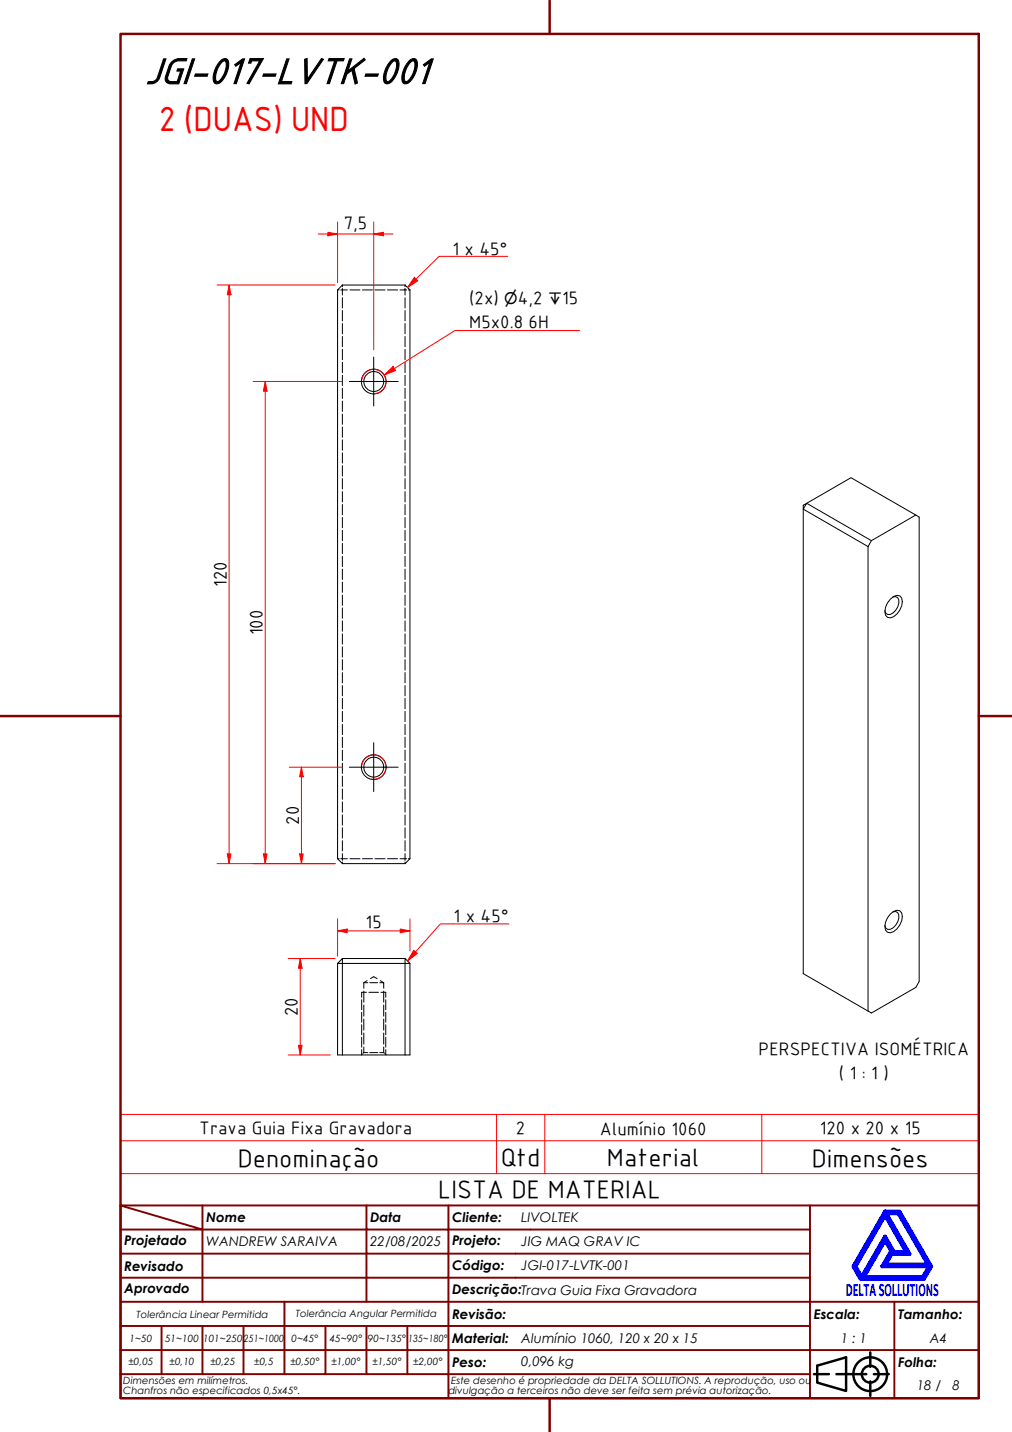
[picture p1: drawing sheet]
<svg xmlns="http://www.w3.org/2000/svg" width="210mm" height="297mm" viewBox="0 0 210 297" stroke-linecap="round" stroke-linejoin="round" font-family="sans-serif">
<!-- layer: Hidden (ABNT) -->
<g fill="none" stroke="#000" stroke-width=".21">
<path d="M71 59.1v.4M71 59.8v1.4M84 59.8v.3h-1M84 59.1v.4M70 60.1h.4M70.7 60.1h1.4M71 61.8v2.1M71 64.4v2.2M71 67.1v2.1M71 69.8v2.1M71 72.5v2.1M71 75.1v2.2"/>
<path d="M71 77.8v2.2M72.6 60.1h2.1M75.2 60.1h2.1M77.8 60.1h2.1M80.4 60.1h2.1M84 61.8v2.1M84 64.4v2.2M84 67.1v2.1M84 69.8v2.1M84 72.5v2.1M84 75.1v2.2M84 77.8v2.2"/>
<path d="M84.3 60.1h-.3v1.1M84.7 60.1h.3M71 80.5v2.2M71 83.2v2.2M71 85.9v2.1M71 88.6v2.1M71 91.2v2.2M71 93.9v2.2M71 96.6v2.1M71 99.3v2.1M84 80.5v2.2M84 83.2v2.2"/>
<path d="M84 85.9v2.1M84 88.6v2.1M84 91.2v2.2M84 93.9v2.2M84 96.6v2.1M84 99.3v2.1M71 102v2.1M71 104.7v2.1M71 107.3v2.2M71 110v2.2M71 112.7v2.1M71 115.4v2.1"/>
<path d="M71 118.1v2.1M84 102v2.1M84 104.7v2.1M84 107.3v2.2M84 110v2.2M84 112.7v2.1M84 115.4v2.1M84 118.1v2.1M71 120.7v2.2M71 123.4v2.2M71 126.1v2.2M71 128.8v2.1"/>
<path d="M71 131.5v2.1M71 134.2v2.1M71 136.8v2.2M71 139.5v2.2M84 120.7v2.2M84 123.4v2.2M84 126.1v2.2M84 128.8v2.1M84 131.5v2.1M84 134.2v2.1M84 136.8v2.2M84 139.5v2.2"/>
<path d="M71 142.2v2.1M71 144.9v2.1M71 147.6v2.1M71 150.2v2.2M71 152.9v2.2M71 155.6v2.2M71 158.3v2.1M84 142.2v2.1M84 144.9v2.1M84 147.6v2.1M84 150.2v2.2M84 152.9v2.2"/>
<path d="M84 155.6v2.2M84 158.3v2.1M70 178.1h.4M70.7 178.1h1.4M71 161v2.1M71 163.6v2.2M71 166.3v2.2M71 169v2.2M71 171.7v2.1M71 174.4v2.1M71 177.1v1.4M71 178.8v.3"/>
<path d="M72.6 178.1h2.1M75.2 178.1h2.1M77.8 178.1h2.1M80.4 178.1h2.1M83 178.1h1.3M84 161v2.1M84 163.6v2.2M84 166.3v2.2M84 169v2.2M84 171.7v2.1M84 174.4v2.1M84 177.1v1.4"/>
<path d="M84 178.8v.3M84.7 178.1h.3M75 207.4v2.1M75 210v2M75 212.6v2M75 215.1v2.1M75 217.7v1.1M75.1 218.7l-.1 .1M75.5 218.3h.8M75.5 218.3l-.2 .2M75.5 203.8h.8M75.5 203.8v1.2"/>
<path d="M75.5 205.6v2.3M75.5 208.5v2.3M75.5 211.4v2.3M75.5 214.3v2.3M75.5 217.2v1.1M76 205.8h-1v1.1M76.1 203.4l-.6 .4M76.5 205.8h2M76.7 218.3h1.6M76.7 203.8h1.6M76.8 203l.7-.4 .7 .4M78.8 218.3h.8l.2 .2"/>
<path d="M78.8 203.8h.8v1.2M78.9 203.4l.7 .4M79 205.8h1v1.1M79.6 205.6v2.3M79.6 208.5v2.3M79.6 211.4v2.3M79.6 214.3v2.3M79.6 217.2v1.1M79.9 218.7l.2 .1M80 207.4v2.1M80 210v2M80 212.6v2"/>
<path d="M80 215.1v2.1M80 217.7v1.1"/>
</g>
<!-- layer: Visible (ABNT) -->
<g fill="none" stroke="#000" stroke-width=".21">
<path d="M71 59.1h13l1 1v118l-1 1h-13l-1-1v-118zM166.6 104.8l.7-.4-.7 1.2zM180 113.4v96.3M180.7 112.1l-.7 1.3M189.9 106.8l-13.4-7.7-9.2 5.3 13.4 7.7M189.9 106.8l.7 .5v96.3l-.7 1.2-9.2 5.3-14.1-8.1v-96.4l13.4 7.8M189.9 106.8l-9.2 5.3M184.7 124.3l.7-.6 .6-.2 .6 .1a2.28 2.28 0 0 1 0 3 2.24 2.24 0 0 1-2.5 1.4 2.27 2.27 0 0 1 0-2.9zM185.2 123.9l.5-.2 .5 .2a2.52 2.52 0 0 1-2.1 3.6l-.4-.3-.2-.6M70 199.8v19h15v-19M71 198.8v1h-1zM71 198.8h13"/>
<path d="M84 198.8l1 1h-1zM84 199.8h-13v19M84 199.8v19M184.7 189.6l.7-.6 .6-.2 .6 .1a2.28 2.28 0 0 1 0 3 2.24 2.24 0 0 1-2.5 1.5 2.27 2.27 0 0 1 0-3zM185.2 189.2l.5-.1 .5 .2a2.52 2.52 0 0 1-2.1 3.5l-.4-.3-.2-.5"/>
<circle cx="77.5" cy="79.1" r="2.06"/>
<circle cx="77.5" cy="79.1" r="2.57"/>
<circle cx="77.5" cy="159.1" r="2.06"/>
<circle cx="77.5" cy="159.1" r="2.57"/>
</g>
<!-- layer: Visible Narrow (ABNT) -->
<path d="M75.1 78.7a2.51 2.51 0 0 1 2.9-2 2.51 2.51 0 0 1 2 2.9 2.51 2.51 0 0 1-2.9 2M75.1 158.7a2.51 2.51 0 0 1 2.9-2 2.51 2.51 0 0 1 2 2.9 2.51 2.51 0 0 1-2.9 2" fill="none" stroke="#f00" stroke-width=".21"/>
<path d="M25 236.6h178v-5.4h-178v12.2M103 231.2v12.2M113 231.2v12.2M158 231.2v12.2M203 236.6v6.8h-178M25 243.4v6.6h178v-6.6" fill="none" stroke="#f00" stroke-width=".21"/>
<!-- layer: Borda A3/A4 (ABNT) -->
<path d="M25 7h178v283h-178zM114 0v7M0 148.5h25M203 148.5h7M114 290v7" fill="none" stroke="#800000" stroke-width=".51"/>
<path d="M183.6 257.3l1.2 2.2-1.8 3.2h9.7l-1.3 2.2h-12.2zM183.6 252.1l4.4 7.6h-2.6l-1.8-3.2-4.9 8.4-1.3-2.2zM183.6 251.3h3l6.5 11.4-1.5 2.6h-13.1l-1.5-2.6zM183.8 251.7h2.5l6.2 10.6h-8.8l1.3-2.2h3.7zM185 259.7h.2l-.1 .2z" fill="none" stroke="#00f" stroke-width=".8"/>
<!-- layer: 0 -->
<path d="M178.5 265.3h13.1" fill="none" stroke="#000" stroke-width=".21"/>
<g fill="none" stroke="#800000" stroke-width=".4">
<path d="M25 250l17 5h-17M25 250h178v40h-178zM42 255h34v5h17M42 255v15M42 250v5M76 250v5h17v5M93 250v5h75M168 250v20h-143M25 260h51v10M25 275h17M33.5 275v10M50.5 275h-8.5v10"/>
<path d="M59 270v15h-8.5M67.5 275v10h-8.5M76 275v10h8.5M84.5 275v10M93 275h-42.5v10M93 260v5h-68M93 275v10h75M93 260h75M93 275h75M168 265h-75v10M185.5 270v10h17.5M203 270h-35v10h17.5v10"/>
<path d="M25 285h25.5M25 280h143v10M67.5 285h8.5M84.5 285h8.5v5"/>
</g>
<g fill="none" stroke="#000" stroke-width=".51">
<path d="M168.8 285h3.1M169.5 283.3l6-1.8v7l-6-1.7zM173.5 285h6.2M180.5 280.5v3M180.5 286.5v3M181.3 285h3"/>
<circle cx="180.5" cy="285" r="3.5"/>
<circle cx="180.5" cy="285" r="1.75"/>
</g>
<!-- layer: Marca de centro (ISO) -->
<path d="M72.5 79.1h10.1M77.5 74.1v10.1M72.5 159.1h10.1M77.5 154.1v10.1" fill="none" stroke="#000" stroke-width=".21"/>
<path d="M62.5 177.1v2" fill="none" stroke="#f00" stroke-width=".21"/>
<path d="M62.1 177.1h.8l-.4 2z" fill="#f00"/>
<path d="M62.5 159.1v2M62.1 177.1h.8l-.4 2z" fill="none" stroke="#f00" stroke-width=".21"/>
<path d="M62.5 159.1l.4 2h-.8z" fill="#f00"/>
<path d="M60 159.1h11M62.5 159.1l.4 2h-.8zM55 177.1v2M60 179.1h9.5M62.5 161.1v16" fill="none" stroke="#f00" stroke-width=".21"/>
<path d="M54.6 177.1h.8l-.4 2z" fill="#f00"/>
<path d="M55 79.1v2M54.6 177.1h.8l-.4 2z" fill="none" stroke="#f00" stroke-width=".21"/>
<path d="M55 79.1l.4 2h-.8z" fill="#f00"/>
<path d="M52.5 79.1h18.5M55 79.1l.4 2h-.8zM55 81.1v96M47.5 177.1v2M52.5 179.1h17" fill="none" stroke="#f00" stroke-width=".21"/>
<path d="M47.1 177.1h.8l-.4 2z" fill="#f00"/>
<path d="M47.5 59.1v2M47.1 177.1h.8l-.4 2z" fill="none" stroke="#f00" stroke-width=".21"/>
<path d="M47.5 59.1l.4 2h-.8z" fill="#f00"/>
<path d="M45 59.1h24.5M47.5 59.1l.4 2h-.8zM68 48.5h2M47.5 61.1v116M45 179.1h24.5" fill="none" stroke="#f00" stroke-width=".21"/>
<path d="M68 48.2l2 .3-2 .4z" fill="#f00"/>
<path d="M68 48.2l2 .3-2 .4zM77.5 48.5h2" fill="none" stroke="#f00" stroke-width=".21"/>
<path d="M77.5 48.5l2-.3v.7z" fill="#f00"/>
<path d="M66 48.5h2M70 48.5h7.5M70 46v12.6M77.5 48.5l2-.3v.7zM77.5 46v26.6M79.5 48.5h2" fill="none" stroke="#f00" stroke-width=".21"/>
<path d="M81.8 76.4l-2.1 1.4" fill="none" stroke="#f00" stroke-width=".21"/>
<path d="M79.7 77.8l1.8-1.8 .6 .9z" fill="#f00"/>
<path d="M79.7 77.8l1.8-1.8 .6 .9zM120.2 68.6h-25.9l-12.5 7.8" fill="none" stroke="#f00" stroke-width=".21"/>
<path d="M62.3 216.8v2" fill="none" stroke="#f00" stroke-width=".21"/>
<path d="M61.9 216.8h.8l-.4 2z" fill="#f00"/>
<path d="M62.3 198.8v2M61.9 216.8h.8l-.4 2z" fill="none" stroke="#f00" stroke-width=".21"/>
<path d="M62.3 198.8l.4 2h-.8z" fill="#f00"/>
<path d="M59.8 198.8h9.7M62.3 198.8l.4 2h-.8zM70 193.1h2M59.8 218.8h8.7M62.3 200.8v16" fill="none" stroke="#f00" stroke-width=".21"/>
<path d="M70 193.1l2-.4v.8z" fill="#f00"/>
<path d="M70 193.1l2-.4v.8zM83 193.1h2" fill="none" stroke="#f00" stroke-width=".21"/>
<path d="M83 192.7l2 .4-2 .4z" fill="#f00"/>
<path d="M70 190.6v7.7M72 193.1h11M83 192.7l2 .4-2 .4zM85 190.6v6.7" fill="none" stroke="#f00" stroke-width=".21"/>
<path d="M86.2 197.5l-1.7 1.8" fill="none" stroke="#f00" stroke-width=".21"/>
<path d="M85.8 197.1l.8 .7-2.1 1.5z" fill="#f00"/>
<path d="M86.3 57.9l-1.8 1.7M85.8 197.1l.8 .7-2.1 1.5zM105.6 191.7h-14.3l-5.1 5.8" fill="none" stroke="#f00" stroke-width=".21"/>
<path d="M86 57.5l.7 .7-2.2 1.4z" fill="#f00"/>
<path d="M86 57.5l.7 .7-2.2 1.4zM105.3 53.2h-14.2l-4.8 4.7" fill="none" stroke="#f00" stroke-width=".21"/>
<text font-size="27.6" fill="#fff" x="192.9" y="291" transform="rotate(-33 192.9 291)">.</text>
<text font-size="8.1" x="30" y="17.3">JGI-017-LVTK-001</text>
<text font-size="7" fill="#f00" x="32.9" y="27.2">2 (DUAS) UND</text>
<g font-size="5.4">
<text x="49.3" y="242">Denominação</text>
<text x="103.9" y="241.8">Qtd</text>
<text x="125.9" y="241.8">Material</text>
<text x="168.4" y="242">Dimensões</text>
<text x="90.9" y="248.5">LISTA DE MATERIAL</text>
</g>
<g font-size="3.9">
<text x="71.3" y="47.5">7,5</text>
<text x="93.8" y="52.8">1 x 45°</text>
<text x="97.3" y="63">(2x)</text>
<text x="107.4" y="63">4,2</text>
<text x="116.6" y="63">15</text>
<text x="97.3" y="68">M5x0.8</text>
<text x="109.6" y="68">6H</text>
<text x="47" y="121.8" transform="rotate(-90 47 121.8)">120</text>
<text x="54.5" y="131.8" transform="rotate(-90 54.5 131.8)">100</text>
<text x="62" y="171.1" transform="rotate(-90 62 171.1)">20</text>
<text x="94.1" y="191.3">1 x 45°</text>
<text x="75.8" y="192.5">15</text>
<text x="61.7" y="210.8" transform="rotate(-90 61.7 210.8)">20</text>
<text x="157.4" y="218.8">PERSPECTIVA ISOMÉTRICA</text>
<text x="174" y="223.8">( 1 : 1 )</text>
<text x="41.3" y="235.2">Trava Guia Fixa Gravadora</text>
<text x="107" y="235.2">2</text>
<text x="124.4" y="235.3">Alumínio 1060</text>
<text x="170" y="235.2">120 x 20 x 15</text>
</g>
<text font-size="3.9" fill="#00f" x="175.4" y="268.8">DELTASOLLUTIONS</text>
<g font-size="3.3">
<text x="104.6" y="63">⌀</text>
<text x="113.7" y="63">↧</text>
</g>
<g font-size="2.8">
<text x="42.8" y="253.5">Nome</text>
<text x="76.8" y="253.5">Data</text>
<text x="93.8" y="253.6">Cliente:</text>
<text x="108.1" y="253.5">LIVOLTEK</text>
<text x="25.8" y="263.6">Revisado</text>
<text x="25.8" y="258.3">Projetado</text>
<text x="42.8" y="258.5">WANDREW SARAIVA</text>
<text x="76.8" y="258.4">22/08/2025</text>
<text x="93.8" y="263.4">Código:</text>
<text x="93.8" y="258.3">Projeto:</text>
<text x="108.1" y="263.5">JGI-017-LVTK-001</text>
<text x="108.1" y="258.5">JIG MAQ GRAV IC</text>
<text x="25.8" y="268.3">Aprovado</text>
<text x="93.8" y="268.3">Descrição:Trava Guia Fixa Gravadora</text>
<text x="93.8" y="273.6">Revisão:</text>
<text x="168.8" y="273.5">Escala:</text>
<text x="186.3" y="273.5">Tamanho:</text>
<text x="93.8" y="278.6">Material:</text>
<text x="108.1" y="278.5">Alumínio 1060, 120 x 20 x 15</text>
<text x="174.4" y="278.5">1 : 1</text>
<text x="192.8" y="278.6">A4</text>
<text x="93.8" y="283.5">Peso:</text>
<text x="108.1" y="283.3">0,096 kg</text>
<text x="186.3" y="283.5">Folha:</text>
<text x="190.2" y="288.4">18 / 18</text>
</g>
<g font-size="2.1">
<text x="28.3" y="273.3">Tolerância Linear Permitida</text>
<text x="61.4" y="273.1">Tolerância Angular Permitida</text>
<text x="26.9" y="278.3">1~50</text>
<text x="34.2" y="278.3">51~100</text>
<text x="42.1" y="278.3">101~250</text>
<text x="50.5" y="278.3">251~1000</text>
<text x="60.5" y="278.3">0~45°</text>
<text x="68.4" y="278.3">45~90°</text>
<text x="76.3" y="278.3">90~135°</text>
<text x="84.7" y="278.3">135~180°</text>
<text x="25.6" y="287.1">Dimensões em milímetros.</text>
<text x="26.6" y="283.2">±0,05</text>
<text x="35.2" y="283.2">±0,10</text>
<text x="43.6" y="283.2">±0,25</text>
<text x="52.7" y="283.2">±0,5</text>
<text x="60.2" y="283.2">±0,50°</text>
<text x="68.7" y="283.2">±1,00°</text>
<text x="77.2" y="283.2">±1,50°</text>
<text x="85.7" y="283.2">±2,00°</text>
<text x="93.6" y="287.1">Este desenho é propriedade da DELTA SOLLUTIONS. A reprodução, uso ou</text>
<text x="25.6" y="289.2">Chanfros não especificados 0,5x45°.</text>
<text x="93" y="289.2">divulgação a terceiros não deve ser feita sem prévia autorização.</text>
</g>
</svg>
